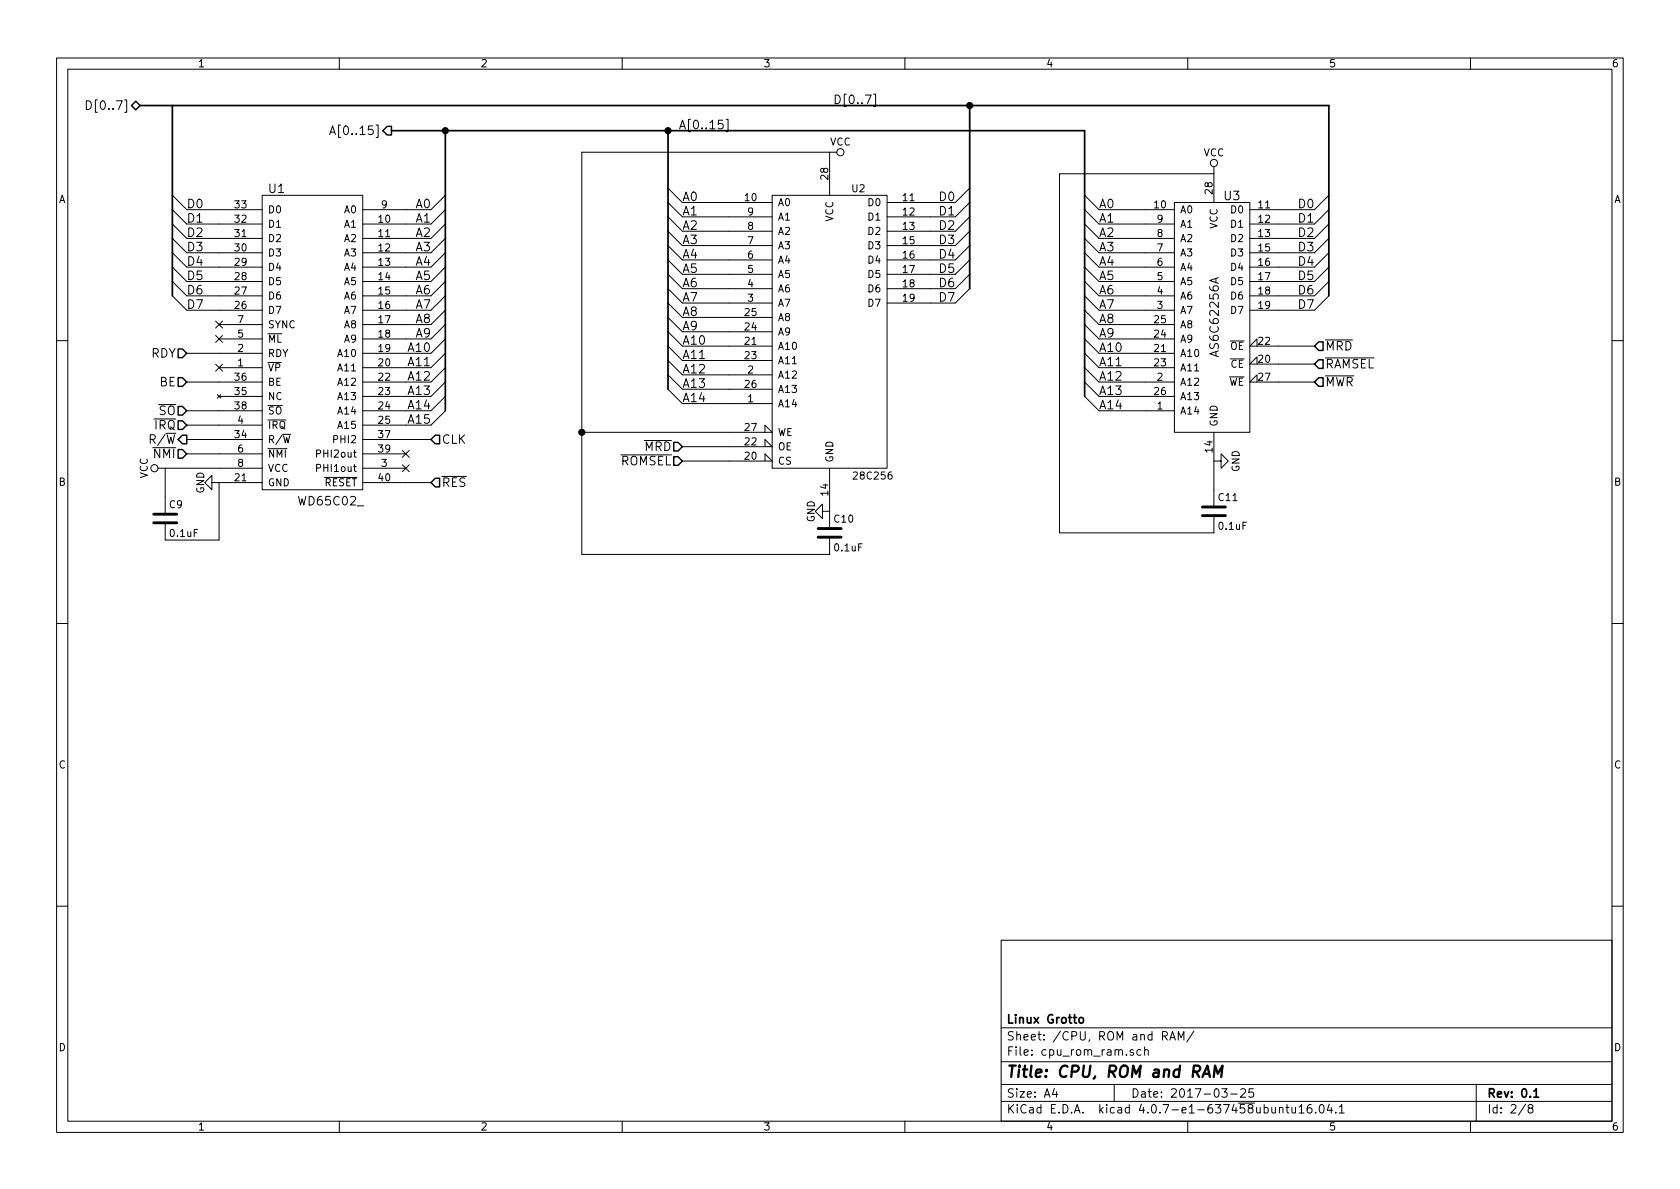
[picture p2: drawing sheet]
EESchema Schematic File Version 2
LIBS:pluto-rescue
LIBS:power
LIBS:device
LIBS:transistors
LIBS:conn
LIBS:linear
LIBS:regul
LIBS:74xx
LIBS:cmos4000
LIBS:adc-dac
LIBS:memory
LIBS:xilinx
LIBS:microcontrollers
LIBS:dsp
LIBS:microchip
LIBS:analog_switches
LIBS:motorola
LIBS:texas
LIBS:intel
LIBS:audio
LIBS:interface
LIBS:digital-audio
LIBS:philips
LIBS:display
LIBS:cypress
LIBS:siliconi
LIBS:opto
LIBS:atmel
LIBS:contrib
LIBS:valves
LIBS:65xx
LIBS:4000-ic
LIBS:7400-ic
LIBS:analog-ic
LIBS:avr-mcu
LIBS:bluegiga
LIBS:connector
LIBS:diode-inc-ic
LIBS:freescale-ic
LIBS:ftdi-ic
LIBS:led
LIBS:maxim-ic
LIBS:micrel-ic
LIBS:microchip-ic
LIBS:nxp-ic
LIBS:on-semi-ic
LIBS:regulator
LIBS:rohm
LIBS:sharp-relay
LIBS:sparkfun
LIBS:standard
LIBS:stmicro-mcu
LIBS:ti-ic
LIBS:transistor
LIBS:uln-ic
LIBS:+1.8V
LIBS:+3.3V
LIBS:+5V
LIBS:+9V
LIBS:25AA02EXXX-XOT
LIBS:74LVC8T245
LIBS:4021
LIBS:7408
LIBS:74125
LIBS:74138
LIBS:74148
LIBS:74151
LIBS:74157
LIBS:74541
LIBS:ANT
LIBS:AP6502
LIBS:AUDIO-JACK-3
LIBS:AUDIO-JACK-6
LIBS:BATTERY
LIBS:BELFUSE-08B0-1X1T-06-F
LIBS:C
LIBS:CP
LIBS:CRYSTAL
LIBS:CRYSTAL-14
LIBS:CVAR
LIBS:DIODE
LIBS:DIODES-AP3211
LIBS:DIODESCH
LIBS:DIODEZENER
LIBS:DMMT5401
LIBS:EDISON-BULB-E10
LIBS:EDISON-SOCKET-E10
LIBS:ENC28J60
LIBS:FTDI-PLUG
LIBS:GNDPWR
LIBS:~GNDPWR
LIBS:INDUCTOR
LIBS:INTEL-EDISON-COMPUTE-MODULE
LIBS:IS31AP4066D
LIBS:JTAG
LIBS:JTAG10
LIBS:LATTICE-LC4256
LIBS:LED
LIBS:LED-BI
LIBS:LED-BI-COMMON-CATHODE
LIBS:LM324
LIBS:LM1875
LIBS:MAX3221
LIBS:MC33926
LIBS:MC34063A
LIBS:MCP49X1
LIBS:MCP3204
LIBS:MECH
LIBS:MIC2039
LIBS:MIC2288
LIBS:MICROSD-AMPHENOL-114-00841-68
LIBS:MOSFET-N
LIBS:MOSFET-N-123
LIBS:MOSFET-N-134
LIBS:MOSFET-P
LIBS:NPN
LIBS:nRF8001
LIBS:NXPUDA1334ATS
LIBS:OPAMP-DUAL
LIBS:P01
LIBS:P02
LIBS:P03
LIBS:P05
LIBS:P06
LIBS:P06-MOTOR
LIBS:P08
LIBS:P10
LIBS:P22
LIBS:P24
LIBS:PHOTO_TRANSISTOR
LIBS:PIEZO
LIBS:PNP
LIBS:POLYFUSE
LIBS:POT
LIBS:PWR_FLAG
LIBS:QRE1113
LIBS:R
LIBS:RASPBERRYPI
LIBS:RASPBERRYPI2
LIBS:RBUS8
LIBS:RN4020
LIBS:ROBOT-P10-IO
LIBS:RS-232-DB-9-DTE
LIBS:SEN-SHT3x-DIS
LIBS:SERVO
LIBS:SI4737-C40-GM
LIBS:SI4737-GU
LIBS:SKYWORKS-AAT1217-3.3
LIBS:SPDT
LIBS:SPST
LIBS:SPST-4PIN
LIBS:SST25VF032B-S2A
LIBS:SST26VF032B
LIBS:ST-LIS3MDL
LIBS:STM32-32PIN
LIBS:STM32-48PIN
LIBS:STM32-64PIN
LIBS:STM32SWDUART
LIBS:ST-SWD
LIBS:ST-TDA7266
LIBS:SWD
LIBS:TCS3472
LIBS:TI-ADS7866
LIBS:TICC3000
LIBS:TIREF30XX
LIBS:TP
LIBS:TS5A623157
LIBS:TSV631
LIBS:TVS-DIODE
LIBS:TXB0108-PW
LIBS:USBAB
LIBS:Vcc
LIBS:Vdd
LIBS:VIN
LIBS:VREG
LIBS:VREG_VOUTCENTER
LIBS:74xgxx
LIBS:ac-dc
LIBS:actel
LIBS:allegro
LIBS:Altera
LIBS:analog_devices
LIBS:battery_management
LIBS:bbd
LIBS:bosch
LIBS:brooktre
LIBS:cmos_ieee
LIBS:dc-dc
LIBS:diode
LIBS:elec-unifil
LIBS:ESD_Protection
LIBS:ftdi
LIBS:gennum
LIBS:graphic
LIBS:hc11
LIBS:intersil
LIBS:ir
LIBS:Lattice
LIBS:leds
LIBS:LEM
LIBS:logo
LIBS:maxim
LIBS:mechanical
LIBS:microchip_dspic33dsc
LIBS:microchip_pic10mcu
LIBS:microchip_pic12mcu
LIBS:microchip_pic16mcu
LIBS:microchip_pic18mcu
LIBS:microchip_pic24mcu
LIBS:microchip_pic32mcu
LIBS:modules
LIBS:motor_drivers
LIBS:motors
LIBS:msp430
LIBS:nordicsemi
LIBS:nxp
LIBS:nxp_armmcu
LIBS:onsemi
LIBS:Oscillators
LIBS:powerint
LIBS:Power_Management
LIBS:pspice
LIBS:references
LIBS:relays
LIBS:rfcom
LIBS:RFSolutions
LIBS:sensors
LIBS:silabs
LIBS:stm8
LIBS:stm32
LIBS:supertex
LIBS:switches
LIBS:transf
LIBS:triac_thyristor
LIBS:ttl_ieee
LIBS:video
LIBS:wiznet
LIBS:Worldsemi
LIBS:Xicor
LIBS:zetex
LIBS:Zilog
LIBS:pluto
LIBS:pluto-cache
EELAYER 25 0
EELAYER END
$Descr A4 11693 8268
encoding utf-8
Sheet 2 8
Title "CPU, ROM and RAM"
Date "2017-03-25"
Rev "0.1"
Comp "Linux Grotto"
Comment1 ""
Comment2 ""
Comment3 ""
Comment4 ""
$EndDescr
$Comp
L WD65C02_ U1
U 1 1
P 2175 2350
F 0 "U1" H 1925 3400 60  0000 C CNN
F 1 "WD65C02_" H 2300 1225 60  0000 C CNN
F 2 "Housings_DIP:DIP-40_W15.24mm_Socket" H 1625 2550 60  0001 C CNN
F 3 "" H 1625 2550 60  0000 C CNN
	1    2175 2350
	1    0    0    -1  
$EndComp
NoConn ~ 2825 3250
NoConn ~ 1525 2250
NoConn ~ 1525 2550
NoConn ~ 1525 2350
$Comp
L C C9
U 1 1
P 1150 3600
F 0 "C9" H 1175 3700 50  0000 L CNN
F 1 "0.1uF" H 1175 3500 50  0000 L CNN
F 2 "Capacitors_ThroughHole:C_Disc_D3.8mm_W2.6mm_P2.50mm" H 1188 3450 50  0001 C CNN
F 3 "" H 1150 3600 50  0001 C CNN
	1    1150 3600
	1    0    0    -1  
$EndComp
$Comp
L C C10
U 1 1
P 5775 3700
F 0 "C10" H 5800 3800 50  0000 L CNN
F 1 "0.1uF" H 5800 3600 50  0000 L CNN
F 2 "Capacitors_ThroughHole:C_Disc_D3.8mm_W2.6mm_P2.50mm" H 5813 3550 50  0001 C CNN
F 3 "" H 5775 3700 50  0001 C CNN
	1    5775 3700
	1    0    0    -1  
$EndComp
$Comp
L GND #PWR2
U 1 1
P 1525 3350
F 0 "#PWR2" H 1525 3100 50  0001 C CNN
F 1 "GND" H 1525 3225 50  0000 C CNN
F 2 "" H 1525 3350 50  0001 C CNN
F 3 "" H 1525 3350 50  0001 C CNN
	1    1525 3350
	0    1    1    0   
$EndComp
$Comp
L VCC #PWR1
U 1 1
P 1150 3250
F 0 "#PWR1" H 1150 3100 50  0001 C CNN
F 1 "VCC" H 1150 3400 50  0000 C CNN
F 2 "" H 1150 3250 50  0001 C CNN
F 3 "" H 1150 3250 50  0001 C CNN
	1    1150 3250
	0    -1   -1   0   
$EndComp
$Comp
L GND #PWR4
U 1 1
P 5775 3550
F 0 "#PWR4" H 5775 3300 50  0001 C CNN
F 1 "GND" H 5775 3425 50  0000 C CNN
F 2 "" H 5775 3550 50  0001 C CNN
F 3 "" H 5775 3550 50  0001 C CNN
	1    5775 3550
	0    1    1    0   
$EndComp
$Comp
L VCC #PWR3
U 1 1
P 5775 1050
F 0 "#PWR3" H 5775 900 50  0001 C CNN
F 1 "VCC" V 5700 1125 50  0000 C CNN
F 2 "" H 5775 1050 50  0001 C CNN
F 3 "" H 5775 1050 50  0001 C CNN
	1    5775 1050
	0    1    1    0   
$EndComp
Text Label 3000 1450 2    60   ~ 0
A0
Text Label 3000 1550 2    60   ~ 0
A1
Text Label 3000 1650 2    60   ~ 0
A2
Text Label 3000 1750 2    60   ~ 0
A3
Text Label 3000 1850 2    60   ~ 0
A4
Text Label 3000 1950 2    60   ~ 0
A5
Text Label 3000 2050 2    60   ~ 0
A6
Text Label 3000 2150 2    60   ~ 0
A7
Text Label 3000 2250 2    60   ~ 0
A8
Text Label 3000 2350 2    60   ~ 0
A9
Text Label 3000 2450 2    60   ~ 0
A10
Text Label 3000 2550 2    60   ~ 0
A11
Text Label 3000 2650 2    60   ~ 0
A12
Text Label 3000 2750 2    60   ~ 0
A13
Text Label 3000 2850 2    60   ~ 0
A14
Text Label 3000 2950 2    60   ~ 0
A15
Entry Wire Line
	3000 1450 3100 1350
Entry Wire Line
	3000 1550 3100 1450
Entry Wire Line
	3000 1650 3100 1550
Entry Wire Line
	3000 1750 3100 1650
Entry Wire Line
	3000 1850 3100 1750
Entry Wire Line
	3000 1950 3100 1850
Entry Wire Line
	3000 2050 3100 1950
Entry Wire Line
	3000 2150 3100 2050
Entry Wire Line
	3000 2250 3100 2150
Entry Wire Line
	3000 2350 3100 2250
Entry Wire Line
	3000 2450 3100 2350
Entry Wire Line
	3000 2550 3100 2450
Entry Wire Line
	3000 2650 3100 2550
Entry Wire Line
	3000 2750 3100 2650
Entry Wire Line
	3000 2850 3100 2750
Entry Wire Line
	3000 2950 3100 2850
Text HLabel 2725 900  0    60   Output ~ 0
A[0..15]
Text Label 4750 1400 0    60   ~ 0
A0
Text Label 4750 1500 0    60   ~ 0
A1
Text Label 4750 1600 0    60   ~ 0
A2
Text Label 4750 1700 0    60   ~ 0
A3
Text Label 4750 1800 0    60   ~ 0
A4
Text Label 4750 1900 0    60   ~ 0
A5
Text Label 4750 2000 0    60   ~ 0
A6
Text Label 4750 2100 0    60   ~ 0
A7
Text Label 4750 2200 0    60   ~ 0
A8
Text Label 4750 2300 0    60   ~ 0
A9
Text Label 4750 2400 0    60   ~ 0
A10
Text Label 4750 2500 0    60   ~ 0
A11
Text Label 4750 2600 0    60   ~ 0
A12
Text Label 4750 2700 0    60   ~ 0
A13
Text Label 4750 2800 0    60   ~ 0
A14
Entry Wire Line
	4650 1300 4750 1400
Entry Wire Line
	4650 1400 4750 1500
Entry Wire Line
	4650 1500 4750 1600
Entry Wire Line
	4650 1600 4750 1700
Entry Wire Line
	4650 1700 4750 1800
Entry Wire Line
	4650 1800 4750 1900
Entry Wire Line
	4650 1900 4750 2000
Entry Wire Line
	4650 2000 4750 2100
Entry Wire Line
	4650 2100 4750 2200
Entry Wire Line
	4650 2200 4750 2300
Entry Wire Line
	4650 2300 4750 2400
Entry Wire Line
	4650 2400 4750 2500
Entry Wire Line
	4650 2500 4750 2600
Entry Wire Line
	4650 2600 4750 2700
Entry Wire Line
	4650 2700 4750 2800
Text Label 4725 900  0    60   ~ 0
A[0..15]
Text Label 7650 1450 0    60   ~ 0
A0
Text Label 7650 1550 0    60   ~ 0
A1
Text Label 7650 1650 0    60   ~ 0
A2
Text Label 7650 1750 0    60   ~ 0
A3
Text Label 7650 1850 0    60   ~ 0
A4
Text Label 7650 1950 0    60   ~ 0
A5
Text Label 7650 2050 0    60   ~ 0
A6
Text Label 7650 2150 0    60   ~ 0
A7
Text Label 7650 2250 0    60   ~ 0
A8
Text Label 7650 2350 0    60   ~ 0
A9
Text Label 7650 2450 0    60   ~ 0
A10
Text Label 7650 2550 0    60   ~ 0
A11
Text Label 7650 2650 0    60   ~ 0
A12
Text Label 7650 2750 0    60   ~ 0
A13
Text Label 7650 2850 0    60   ~ 0
A14
Entry Wire Line
	7550 1350 7650 1450
Entry Wire Line
	7550 1450 7650 1550
Entry Wire Line
	7550 1550 7650 1650
Entry Wire Line
	7550 1650 7650 1750
Entry Wire Line
	7550 1750 7650 1850
Entry Wire Line
	7550 1850 7650 1950
Entry Wire Line
	7550 1950 7650 2050
Entry Wire Line
	7550 2050 7650 2150
Entry Wire Line
	7550 2150 7650 2250
Entry Wire Line
	7550 2250 7650 2350
Entry Wire Line
	7550 2350 7650 2450
Entry Wire Line
	7550 2450 7650 2550
Entry Wire Line
	7550 2550 7650 2650
Entry Wire Line
	7550 2650 7650 2750
Entry Wire Line
	7550 2750 7650 2850
Text Label 1300 1450 0    60   ~ 0
D0
Text Label 1300 1550 0    60   ~ 0
D1
Text Label 1300 1650 0    60   ~ 0
D2
Text Label 1300 1750 0    60   ~ 0
D3
Text Label 1300 1850 0    60   ~ 0
D4
Text Label 1300 1950 0    60   ~ 0
D5
Text Label 1300 2050 0    60   ~ 0
D6
Text Label 1300 2150 0    60   ~ 0
D7
Entry Wire Line
	1200 1350 1300 1450
Entry Wire Line
	1200 1450 1300 1550
Entry Wire Line
	1200 1550 1300 1650
Entry Wire Line
	1200 1650 1300 1750
Entry Wire Line
	1200 1750 1300 1850
Entry Wire Line
	1200 1850 1300 1950
Entry Wire Line
	1200 1950 1300 2050
Entry Wire Line
	1200 2050 1300 2150
Text Label 6650 1400 2    60   ~ 0
D0
Text Label 6650 1500 2    60   ~ 0
D1
Text Label 6650 1600 2    60   ~ 0
D2
Text Label 6650 1700 2    60   ~ 0
D3
Text Label 6650 1800 2    60   ~ 0
D4
Text Label 6650 1900 2    60   ~ 0
D5
Text Label 6650 2000 2    60   ~ 0
D6
Text Label 6650 2100 2    60   ~ 0
D7
Entry Wire Line
	6650 1400 6750 1300
Entry Wire Line
	6650 1500 6750 1400
Entry Wire Line
	6650 1600 6750 1500
Entry Wire Line
	6650 1700 6750 1600
Entry Wire Line
	6650 1800 6750 1700
Entry Wire Line
	6650 1900 6750 1800
Entry Wire Line
	6650 2000 6750 1900
Entry Wire Line
	6650 2100 6750 2000
Text Label 5800 725  0    60   ~ 0
D[0..7]
Text Label 9150 1450 2    60   ~ 0
D0
Text Label 9150 1550 2    60   ~ 0
D1
Text Label 9150 1650 2    60   ~ 0
D2
Text Label 9150 1750 2    60   ~ 0
D3
Text Label 9150 1850 2    60   ~ 0
D4
Text Label 9150 1950 2    60   ~ 0
D5
Text Label 9150 2050 2    60   ~ 0
D6
Text Label 9150 2150 2    60   ~ 0
D7
Entry Wire Line
	9150 1450 9250 1350
Entry Wire Line
	9150 1550 9250 1450
Entry Wire Line
	9150 1650 9250 1550
Entry Wire Line
	9150 1750 9250 1650
Entry Wire Line
	9150 1850 9250 1750
Entry Wire Line
	9150 1950 9250 1850
Entry Wire Line
	9150 2050 9250 1950
Entry Wire Line
	9150 2150 9250 2050
Wire Wire Line
	1525 1450 1300 1450
Wire Wire Line
	1525 1550 1300 1550
Wire Wire Line
	1525 1650 1300 1650
Wire Wire Line
	1525 1750 1300 1750
Wire Wire Line
	1525 1850 1300 1850
Wire Wire Line
	1525 1950 1300 1950
Wire Wire Line
	1525 2050 1300 2050
Wire Wire Line
	1525 2150 1300 2150
Wire Wire Line
	2825 1450 3000 1450
Wire Wire Line
	2825 1550 3000 1550
Wire Wire Line
	2825 1650 3000 1650
Wire Wire Line
	2825 1750 3000 1750
Wire Wire Line
	2825 1850 3000 1850
Wire Wire Line
	2825 1950 3000 1950
Wire Wire Line
	2825 2050 3000 2050
Wire Wire Line
	2825 2150 3000 2150
Wire Wire Line
	2825 2250 3000 2250
Wire Wire Line
	2825 2350 3000 2350
Wire Wire Line
	2825 2450 3000 2450
Wire Wire Line
	2825 2550 3000 2550
Wire Wire Line
	2825 2650 3000 2650
Wire Wire Line
	2825 2750 3000 2750
Wire Wire Line
	2825 2850 3000 2850
Wire Wire Line
	2825 2950 3000 2950
Wire Wire Line
	2825 3050 3000 3050
Wire Wire Line
	2825 3350 3000 3350
Wire Wire Line
	1525 2650 1300 2650
Wire Wire Line
	1525 2950 1300 2950
Wire Wire Line
	1525 3050 1300 3050
Wire Wire Line
	1525 3150 1300 3150
Wire Wire Line
	1525 2450 1300 2450
Wire Wire Line
	5075 1400 4750 1400
Wire Wire Line
	5075 1500 4750 1500
Wire Wire Line
	5075 1600 4750 1600
Wire Wire Line
	5075 1700 4750 1700
Wire Wire Line
	5075 1800 4750 1800
Wire Wire Line
	5075 1900 4750 1900
Wire Wire Line
	5075 2000 4750 2000
Wire Wire Line
	5075 2100 4750 2100
Wire Wire Line
	5075 2200 4750 2200
Wire Wire Line
	5075 2300 4750 2300
Wire Wire Line
	5075 2400 4750 2400
Wire Wire Line
	5075 2500 4750 2500
Wire Wire Line
	5075 2600 4750 2600
Wire Wire Line
	5075 2700 4750 2700
Wire Wire Line
	5075 2800 4750 2800
Wire Wire Line
	7975 1450 7650 1450
Wire Wire Line
	7975 1550 7650 1550
Wire Wire Line
	7975 1650 7650 1650
Wire Wire Line
	7975 1750 7650 1750
Wire Wire Line
	7975 1850 7650 1850
Wire Wire Line
	7975 1950 7650 1950
Wire Wire Line
	7975 2050 7650 2050
Wire Wire Line
	7975 2150 7650 2150
Wire Wire Line
	7975 2250 7650 2250
Wire Wire Line
	7975 2350 7650 2350
Wire Wire Line
	7975 2450 7650 2450
Wire Wire Line
	7975 2550 7650 2550
Wire Wire Line
	7975 2650 7650 2650
Wire Wire Line
	7975 2750 7650 2750
Wire Wire Line
	7975 2850 7650 2850
Wire Wire Line
	8900 1450 9150 1450
Wire Wire Line
	8900 1550 9150 1550
Wire Wire Line
	8900 1650 9150 1650
Wire Wire Line
	8900 1750 9150 1750
Wire Wire Line
	8900 1850 9150 1850
Wire Wire Line
	8900 1950 9150 1950
Wire Wire Line
	8900 2050 9150 2050
Wire Wire Line
	8900 2150 9150 2150
Wire Wire Line
	6475 1400 6650 1400
Wire Wire Line
	6475 1500 6650 1500
Wire Wire Line
	6475 1600 6650 1600
Wire Wire Line
	6475 1700 6650 1700
Wire Wire Line
	6475 1800 6650 1800
Wire Wire Line
	6475 1900 6650 1900
Wire Wire Line
	6475 2000 6650 2000
Wire Wire Line
	6475 2100 6650 2100
Wire Wire Line
	5075 3100 4750 3100
Wire Wire Line
	5075 3200 4750 3200
Wire Wire Line
	8900 2400 9150 2400
Wire Wire Line
	8900 2525 9150 2525
Wire Wire Line
	8900 2650 9150 2650
Wire Wire Line
	1150 3450 1150 3250
Wire Wire Line
	1150 3250 1525 3250
Wire Wire Line
	1150 3750 1525 3750
Wire Wire Line
	1525 3750 1525 3350
Wire Wire Line
	4050 3850 5775 3850
Wire Wire Line
	4050 1050 4050 3850
Wire Wire Line
	4050 1050 5775 1050
Wire Wire Line
	5075 3000 4050 3000
Connection ~ 4050 3000
Wire Bus Line
	3100 900  3100 2850
Wire Bus Line
	4650 900  4650 2700
Wire Bus Line
	7550 900  7550 2750
Wire Bus Line
	1200 725  1200 2050
Wire Bus Line
	6750 725  6750 2000
Wire Bus Line
	9250 725  9250 2050
Wire Bus Line
	975  725  9250 725 
Text HLabel 975  725  0    60   BiDi ~ 0
D[0..7]
Wire Bus Line
	2725 900  7550 900 
Connection ~ 6750 725 
Connection ~ 4650 900 
Connection ~ 3100 900 
Text HLabel 1300 2450 0    60   Input ~ 0
RDY
Text HLabel 1300 2650 0    60   Input ~ 0
BE
Text HLabel 1300 2950 0    60   Input ~ 0
~IRQ
Text HLabel 1300 3050 0    60   Output ~ 0
R/~W
Text HLabel 1300 3150 0    60   Input ~ 0
~NMI
Text HLabel 3000 3350 2    60   Input ~ 0
~RES
Text HLabel 3000 3050 2    60   Input ~ 0
CLK
NoConn ~ 2825 3150
Text HLabel 9150 2400 2    60   Input ~ 0
~MRD
Text HLabel 9150 2650 2    60   Input ~ 0
~MWR
Text HLabel 9150 2525 2    60   Input ~ 0
~RAMSEL
Text HLabel 4750 3100 0    60   Input ~ 0
~MRD
Text HLabel 4750 3200 0    60   Input ~ 0
~ROMSEL
$Comp
L 28C256-RESCUE-pluto U2
U 1 1
P 5775 2300
AR Path="/59386D85" Ref="U2"  Part="1" 
AR Path="/58D5892B/59386D85" Ref="U2"  Part="1" 
F 0 "U2" H 5975 3300 50  0000 C CNN
F 1 "28C256" H 6075 1300 50  0000 C CNN
F 2 "Housings_DIP:DIP-28_W15.24mm_Socket" H 5775 2300 50  0001 C CNN
F 3 "" H 5775 2300 50  0001 C CNN
	1    5775 2300
	1    0    0    -1  
$EndComp
$Comp
L AS6C62256A U3
U 1 1
P 8450 2225
F 0 "U3" H 8575 3100 60  0000 C CNN
F 1 "AS6C62256A" V 8450 2250 60  0000 C CNN
F 2 "Housings_DIP:DIP-28_W15.24mm_Socket" H 8450 2225 60  0001 C CNN
F 3 "" H 8450 2225 60  0001 C CNN
	1    8450 2225
	1    0    0    -1  
$EndComp
$Comp
L C C11
U 1 1
P 8450 3550
F 0 "C11" H 8475 3650 50  0000 L CNN
F 1 "0.1uF" H 8475 3450 50  0000 L CNN
F 2 "Capacitors_ThroughHole:C_Disc_D3.8mm_W2.6mm_P2.50mm" H 8488 3400 50  0001 C CNN
F 3 "" H 8450 3550 50  0001 C CNN
	1    8450 3550
	1    0    0    -1  
$EndComp
Wire Wire Line
	8450 3700 7375 3700
Wire Wire Line
	7375 3700 7375 1200
Wire Wire Line
	7375 1200 8450 1200
$Comp
L GND #PWR6
U 1 1
P 8450 3200
F 0 "#PWR6" H 8450 2950 50  0001 C CNN
F 1 "GND" H 8450 3050 50  0000 C CNN
F 2 "" H 8450 3200 50  0001 C CNN
F 3 "" H 8450 3200 50  0001 C CNN
	1    8450 3200
	0    -1   -1   0   
$EndComp
Wire Wire Line
	8450 3400 8450 3200
$Comp
L VCC #PWR5
U 1 1
P 8450 1200
F 0 "#PWR5" H 8450 1050 50  0001 C CNN
F 1 "VCC" H 8450 1350 50  0000 C CNN
F 2 "" H 8450 1200 50  0001 C CNN
F 3 "" H 8450 1200 50  0001 C CNN
	1    8450 1200
	1    0    0    -1  
$EndComp
Text HLabel 1300 2850 0    60   Input ~ 0
~SO
Wire Wire Line
	1525 2850 1300 2850
$EndSCHEMATC
